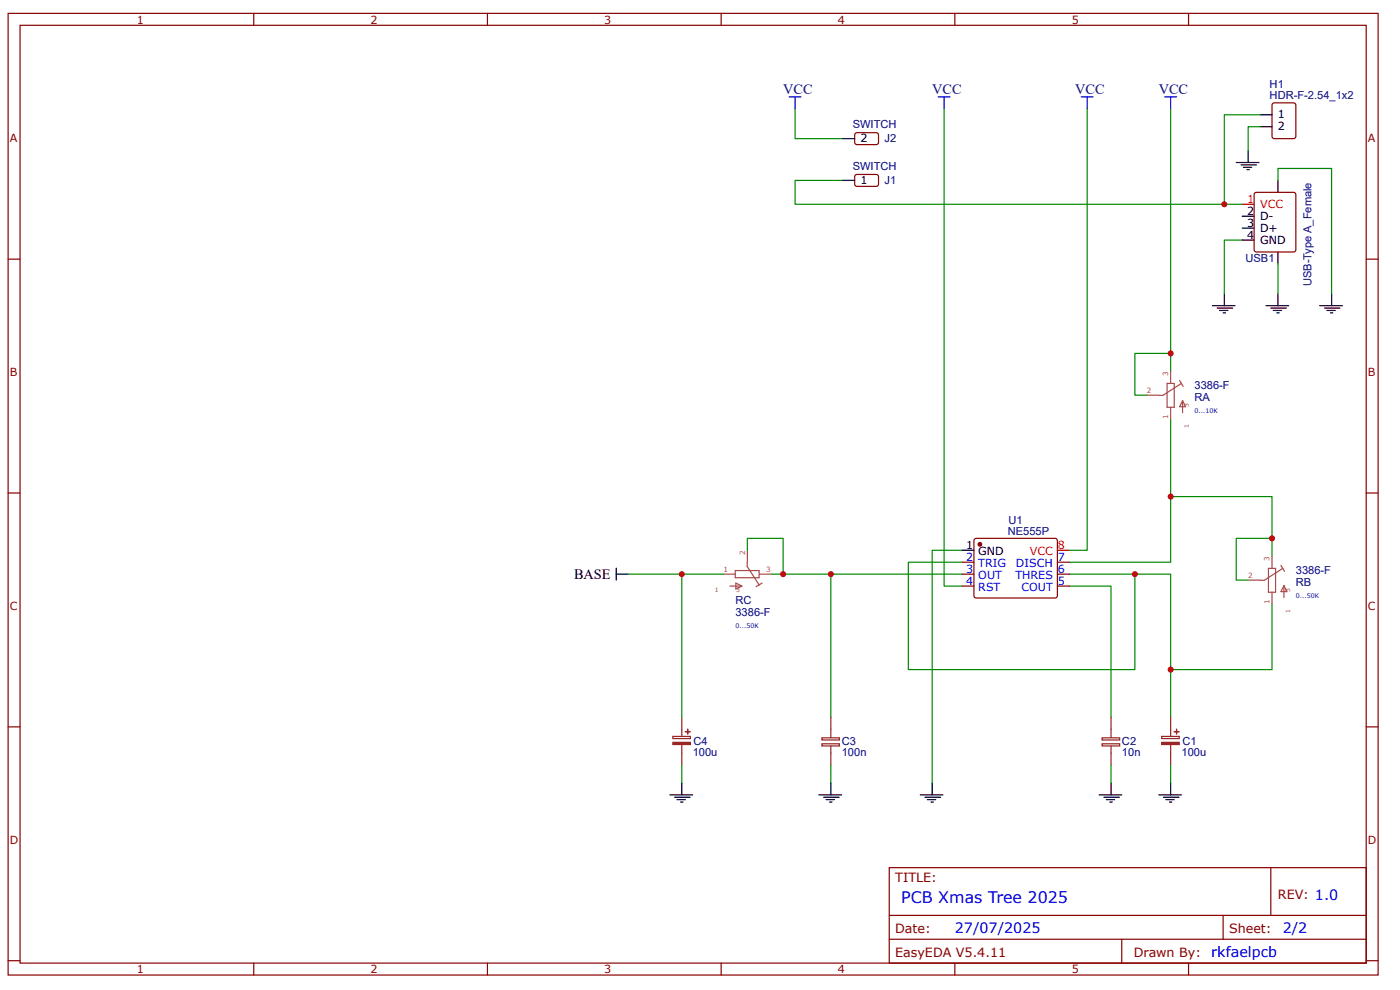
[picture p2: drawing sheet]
<svg xmlns="http://www.w3.org/2000/svg" width="297mm" height="210mm" viewBox="0 0 297 210" stroke-linecap="round" stroke-linejoin="round" font-family="sans-serif">
<g fill="none" stroke="#800" stroke-width=".25">
<path d="M1.7 2.8h290.7v203.9h-290.7zM4.3 5.4h285.5v198.8h-285.5zM53.8 2.8v2.6M103.4 2.8v2.6M153 2.8v2.6M202.6 2.8v2.6M252.1 2.8v2.6M1.7 54.9h2.6M289.8 54.9h2.6M1.7 104.5h2.6M206.8 114.3l.3-.2 17 .1 .2 .4-.1 12-.4 .2-17-.1-.2-.4v-11.7zM289.8 104.5h2.6"/>
<path d="M1.7 154.1h2.6M289.8 154.1h2.6M188.7 184h101.1v20.2h-101.1zM188.7 194.1h101.1M188.7 199.1h101.1M238 199.1v5.1M259.5 194.1v5M269.6 184v10.1M1.7 203.7h2.6M53.8 204.2v2.5M103.4 204.2v2.5M153 204.2v2.5"/>
<path d="M202.6 204.2v2.5M252.1 204.2v2.5M289.8 203.7h2.6"/>
</g>
<g fill="none" stroke="#000" stroke-width=".25">
<path d="M257.2 64.8h4.8M258.2 65.3h3.3M258.7 65.8h1.8M259.5 66.3h.5M259.7 62.3v2.5M195.2 168.5h4.8M196.2 169h3.3M196.8 169.5h1.7M197.5 170h.5M197.8 166v2.5M233.2 168.5h4.8M234.2 169h3.3"/>
<path d="M234.7 169.5h1.8M235.5 170h.5M235.7 166v2.5M245.8 168.5h4.8M246.8 169h3.3M247.3 169.5h1.8M248.1 170h.5M248.4 166v2.5"/>
</g>
<path d="M200.3 23.1v101.2h3.8M248.4 23.1v55.6M263.5 50.9h-3.8v11.4M248.4 88.8v16.5M204.1 116.7h-6.3v49.3M204.1 119.2h-11.4v22.8h48.1v-20.3M269.9 117.9v-12.6h-21.5v13.9h-21.5M226.9 121.7h21.5v20.3h21.5v-14M226.9 124.3h8.8v27.8M248.4 142v10.1M235.7 162.2v3.8M248.4 162.2v3.8" fill="none" stroke="#080" stroke-width=".25"/>
<path d="M199 20.5h2.6M200.3 20.5v2.6M229.4 20.5h2.5M230.6 20.5v2.6M247.1 20.5h2.5M248.4 20.5v2.6" fill="none" stroke="#00f" stroke-width=".25"/>
<circle cx="207.9" cy="115.4" r=".38" fill="#800"/>
<g fill="none" stroke="#800" stroke-width=".25">
<path d="M204.1 119.2h2.5M224.3 119.2h2.6M204.1 121.7h2.5M204.1 124.3h2.5M224.3 121.7h2.6M224.3 124.3h2.6"/>
<circle cx="207.9" cy="115.4" r=".38"/>
</g>
<path d="M204.1 116.7h2.5" fill="none" stroke="#000" stroke-width=".25"/>
<path d="M224.3 116.7h2.6" fill="none" stroke="#f00" stroke-width=".25"/>
<path d="M230.6 23.1v93.6h-3.7" fill="none" stroke="#080" stroke-width=".25"/>
<path d="M248.4 154.6v1.5M248.4 157.9v1.8" fill="none" stroke="#8d2323" stroke-width=".25"/>
<path d="M246.5 157.4h3.7v.4h-3.7z" fill="#8d2323"/>
<path d="M246.5 157.4h3.7v.4h-3.7zM246.5 156.1h3.7v.5h-3.7zM248.4 152.1v2.5M248.4 159.7v2.5" fill="none" stroke="#8d2323" stroke-width=".25"/>
<path d="M249.1 155.1h1z" fill="#8d2323"/>
<path d="M249.1 155.1h1z" fill="none" stroke="#8d2323" stroke-width=".25"/>
<path d="M249.6 154.6v1z" fill="#8d2323"/>
<path d="M144.6 154.6v1.5M144.6 157.9v1.8M249.6 154.6v1z" fill="none" stroke="#8d2323" stroke-width=".25"/>
<g fill="none" stroke="#000" stroke-width=".25">
<path d="M271.1 38.2v2.6M263.5 50.9h2.6M263.5 48.4h2.6M263.5 45.8h2.6M271.1 53.4v2.6M142.1 168.5h4.8M143.1 169h3.3M143.6 169.5h1.8M144.4 170h.5M144.6 166v2.5M173.7 168.5h4.8M174.7 169h3.3"/>
<path d="M175.3 169.5h1.7M176 170h.5M176.3 166v2.5"/>
</g>
<path d="M263.5 43.3h2.6" fill="none" stroke="#f00" stroke-width=".25"/>
<path d="M266.2 40.9l.4-.1h7.8l.4 .2 .1 11.9-.2 .4-8.1 .1-.5-.2v-11.9z" fill="none" stroke="#800" stroke-width=".25"/>
<path d="M248.4 74.9h-7.6v8.9h2.5M158.6 116.7v-2.6h7.5v7.6M269.9 114.1h-7.6v8.9h2.5M163.6 121.7h40.5M176.3 121.7v30.4M144.6 162.2v3.8M176.3 162.2v3.8" fill="none" stroke="#080" stroke-width=".25"/>
<g fill="none" stroke="#a54b4b" stroke-width=".25">
<path d="M248.4 78.7v2.5M247.6 81.3h1.5v5.1h-1.5zM248.4 86.3v2.5M250.3 80.7l.7 1.2M250.6 81.3l-3.9 2.5h-3.4M250.9 85v2.5M250.9 85l.6 1.2h-1.2zM158.6 116.7l-.1 3.4 2.5 3.9M269.9 117.9v2.5M271.8 119.9l.7 1.2M153.5 121.7h2.5M154.8 124.3h2.6"/>
<path d="M156 121h5v1.5h-5zM156.1 123.6l1.3 .7-1.3 .6zM161.1 121.7h2.5M161.7 123.6l-1.3 .8M264.8 123h2.5M269.1 120.5h1.5v5.1h-1.5zM269.9 125.6v2.4M272.1 120.5l-3.9 2.5h-.9M272.4 124.2v2.5M272.4 124.2l.6 1.2h-1.2z"/>
</g>
<path d="M142.7 157.4h3.8v.4h-3.8z" fill="#8d2323"/>
<path d="M142.7 157.4h3.8v.4h-3.8zM142.7 156.1h3.8v.5h-3.8zM144.6 152.1v2.5M144.6 159.7v2.5" fill="none" stroke="#8d2323" stroke-width=".25"/>
<path d="M145.4 155.1h1z" fill="#8d2323"/>
<path d="M145.4 155.1h1z" fill="none" stroke="#8d2323" stroke-width=".25"/>
<path d="M145.9 154.6v1z" fill="#8d2323"/>
<path d="M145.9 154.6v1zM174.4 156.4h3.7v.5h-3.7zM174.4 157.7h3.7v.4h-3.7zM176.3 152.1v4.3M176.3 158.1v4.1M233.8 156.4h3.7v.5h-3.7zM233.8 157.7h3.7v.4h-3.7zM235.7 152.1v4.3M235.7 158.1v4.1" fill="none" stroke="#8d2323" stroke-width=".25"/>
<path d="M181.5 37.1l.3-.1h4.3l.3 .4-.1 1.8-.4 .3h-4.3l-.3-.5v-1.5zM181.5 28.3l.3-.2 4.3 .1 .3 .3-.1 1.8-.4 .4-4.3-.1-.3-.4v-1.6zM270 22l.4-.2h4l.4 .2 .1 6.9-.2 .4-4.3 .1-.5-.2v-6.9z" fill="none" stroke="#800" stroke-width=".25"/>
<g fill="none" stroke="#000" stroke-width=".25">
<path d="M178.8 38.2h2.5M178.8 29.4h2.5M262.3 34.5h4.8M263.3 35h3.3M263.8 35.5h1.8M264.5 36h.5M264.8 31.9v2.6M267.3 24.3h2.6M267.3 26.9h2.6M268.6 64.8h4.8M269.6 65.3h3.3M270.1 65.8h1.8"/>
<path d="M270.9 66.3h.5M271.1 62.3v2.5M280 64.8h4.8M281 65.3h3.3M281.5 65.8h1.8M282.3 66.3h.5M282.5 62.3v2.5M130.7 121.7h2.6M130.7 120.5v2.5"/>
</g>
<path d="M168.7 23.1v6.3h10.1M178.8 38.2h-10.1v5.1h94.8M267.3 26.9h-2.5v5M267.3 24.3h-7.6v19M271.1 38.2v-2.5h11.4v26.6M271.1 56v6.3M133.3 121.7h11.3M153.5 121.7h-8.9v30.4" fill="none" stroke="#080" stroke-width=".25"/>
<path d="M167.4 20.5h2.5M168.7 20.5v2.6" fill="none" stroke="#00f" stroke-width=".25"/>
<g fill="#c00">
<circle cx="248.4" cy="105.3" r=".63"/>
<circle cx="248.4" cy="142" r=".63"/>
<circle cx="240.8" cy="121.7" r=".63"/>
<circle cx="176.3" cy="121.7" r=".63"/>
<circle cx="248.4" cy="74.9" r=".63"/>
<circle cx="269.9" cy="114.1" r=".63"/>
<circle cx="166.1" cy="121.7" r=".63"/>
<circle cx="259.7" cy="43.3" r=".63"/>
<circle cx="144.6" cy="121.7" r=".63"/>
</g>
<text font-size="3.4" fill="#00f" x="191.2" y="191.5">PCB Xmas Tree 2025</text>
<g font-size="3" fill="#000080">
<text x="166.1" y="20">VCC</text>
<text x="197.8" y="20">VCC</text>
<text x="228.1" y="20">VCC</text>
<text x="245.8" y="20">VCC</text>
</g>
<text font-size="3" x="121.8" y="122.8">BASE</text>
<g font-size="3" fill="#00f">
<text x="202.6" y="197.9">27/07/2025</text>
<text x="272.1" y="197.9">2/2</text>
<text x="257" y="202.9">rkfaelpcb</text>
</g>
<g font-size="2.7" fill="#800">
<text x="189.9" y="187">TITLE:</text>
<text x="271.1" y="190.5">REV: 1.0</text>
<text x="189.9" y="197.9">Date:</text>
<text x="260.7" y="197.9">Sheet:</text>
<text x="189.9" y="202.9">EasyEDA V5.4.11</text>
<text x="240.5" y="202.9">Drawn By:</text>
</g>
<g font-size="2.4" fill="#800">
<text x="29" y="5">1</text>
<text x="78.6" y="5">2</text>
<text x="128.2" y="5">3</text>
<text x="177.8" y="5">4</text>
<text x="227.4" y="5">5</text>
<text x="2.1" y="30.2">A</text>
<text x="290.2" y="30.2">A</text>
<text x="2.1" y="79.7">B</text>
<text x="290.2" y="79.7">B</text>
<text x="2.1" y="129.3">C</text>
<text x="290.2" y="129.3">C</text>
<text x="2.1" y="178.9">D</text>
<text x="290.2" y="178.9">D</text>
<text x="29" y="206.3">1</text>
<text x="78.6" y="206.3">2</text>
<text x="128.2" y="206.3">3</text>
<text x="177.8" y="206.3">4</text>
<text x="227.4" y="206.3">5</text>
</g>
<g font-size="2.4" fill="#000080">
<text x="269.4" y="21">HDR-F-2.54_1x2</text>
<text x="269.4" y="18.7">H1</text>
<text x="180.9" y="27.1">SWITCH</text>
<text x="180.9" y="36">SWITCH</text>
<text x="187.7" y="30.2">J2</text>
<text x="187.7" y="39.1">J1</text>
<text x="264.2" y="55.5">USB1</text>
<text x="278.2" y="60.7" transform="rotate(-90 278.2 60.7)">USB-Type A_Female</text>
<text x="253.4" y="82.5">3386-F</text>
<text x="253.4" y="85">RA</text>
<text x="213.8" y="113.3">NE555P</text>
<text x="214" y="111.1">U1</text>
<text x="274.9" y="121.7">3386-F</text>
<text x="274.9" y="124.3">RB</text>
<text x="156" y="130.6">3386-F</text>
<text x="156" y="128">RC</text>
<text x="147" y="160.2">100u</text>
<text x="147.1" y="158">C4</text>
<text x="178.6" y="160.2">100n</text>
<text x="178.6" y="158">C3</text>
<text x="238" y="160.2">10n</text>
<text x="238" y="158">C2</text>
<text x="250.7" y="160.2">100u</text>
<text x="250.8" y="158">C1</text>
</g>
<g font-size="2.4">
<text x="271.1" y="25.1">1</text>
<text x="271.1" y="27.6">2</text>
<text x="182.6" y="30.2">2</text>
<text x="182.6" y="39">1</text>
<text x="264.6" y="45.6">2</text>
<text x="267.3" y="46.6">D-</text>
<text x="264.6" y="50.6">4</text>
<text x="264.6" y="48.1">3</text>
<text x="267.3" y="51.7">GND</text>
<text x="267.3" y="49.1">D+</text>
<text x="205" y="116.4">1</text>
<text x="207.6" y="117.7">GND</text>
</g>
<g font-size="2.4" fill="#f00">
<text x="264.6" y="43.1">1</text>
<text x="267.3" y="44.1">VCC</text>
<text x="218.5" y="117.7">VCC</text>
<text x="224.4" y="116.4">8</text>
</g>
<g font-size="2.4" fill="#00f">
<text x="205" y="118.9">2</text>
<text x="224.4" y="118.9">7</text>
<text x="205" y="121.5">3</text>
<text x="205" y="124">4</text>
<text x="207.6" y="120.2">TRIG</text>
<text x="207.6" y="122.7">OUT</text>
<text x="207.6" y="125.3">RST</text>
<text x="215.4" y="122.7">THRES</text>
<text x="215.5" y="120.2">DISCH</text>
<text x="216.7" y="125.3">COUT</text>
<text x="224.4" y="124">5</text>
<text x="224.4" y="121.5">6</text>
</g>
<g font-size="1.5" fill="#a54b4b">
<text x="243.3" y="83.3">2</text>
<text x="247.9" y="79.8" transform="rotate(-90 247.9 79.8)">3</text>
<text x="247.9" y="88.9" transform="rotate(-90 247.9 88.9)">1</text>
<text x="158.1" y="117.7" transform="rotate(-90 158.1 117.7)">2</text>
<text x="269.4" y="119" transform="rotate(-90 269.4 119)">3</text>
<text x="153.5" y="121.2">1</text>
<text x="162.6" y="121.2">3</text>
<text x="264.8" y="122.5">2</text>
<text x="269.4" y="128.1" transform="rotate(-90 269.4 128.1)">1</text>
</g>
<g font-size="1.3" fill="#a54b4b">
<text x="252.2" y="86.2" transform="rotate(-90 252.2 86.2)">3</text>
<text x="252.2" y="90.7" transform="rotate(-90 252.2 90.7)">1</text>
<text x="151.7" y="125.6">1</text>
<text x="156.1" y="125.6">3</text>
<text x="273.7" y="125.4" transform="rotate(-90 273.7 125.4)">3</text>
<text x="273.7" y="129.9" transform="rotate(-90 273.7 129.9)">1</text>
</g>
<g font-size="1.3" fill="#00f">
<text x="253.4" y="87.6">0...10K</text>
<text x="274.9" y="126.8">0...50K</text>
<text x="156" y="133.1">0...50K</text>
</g>
</svg>
